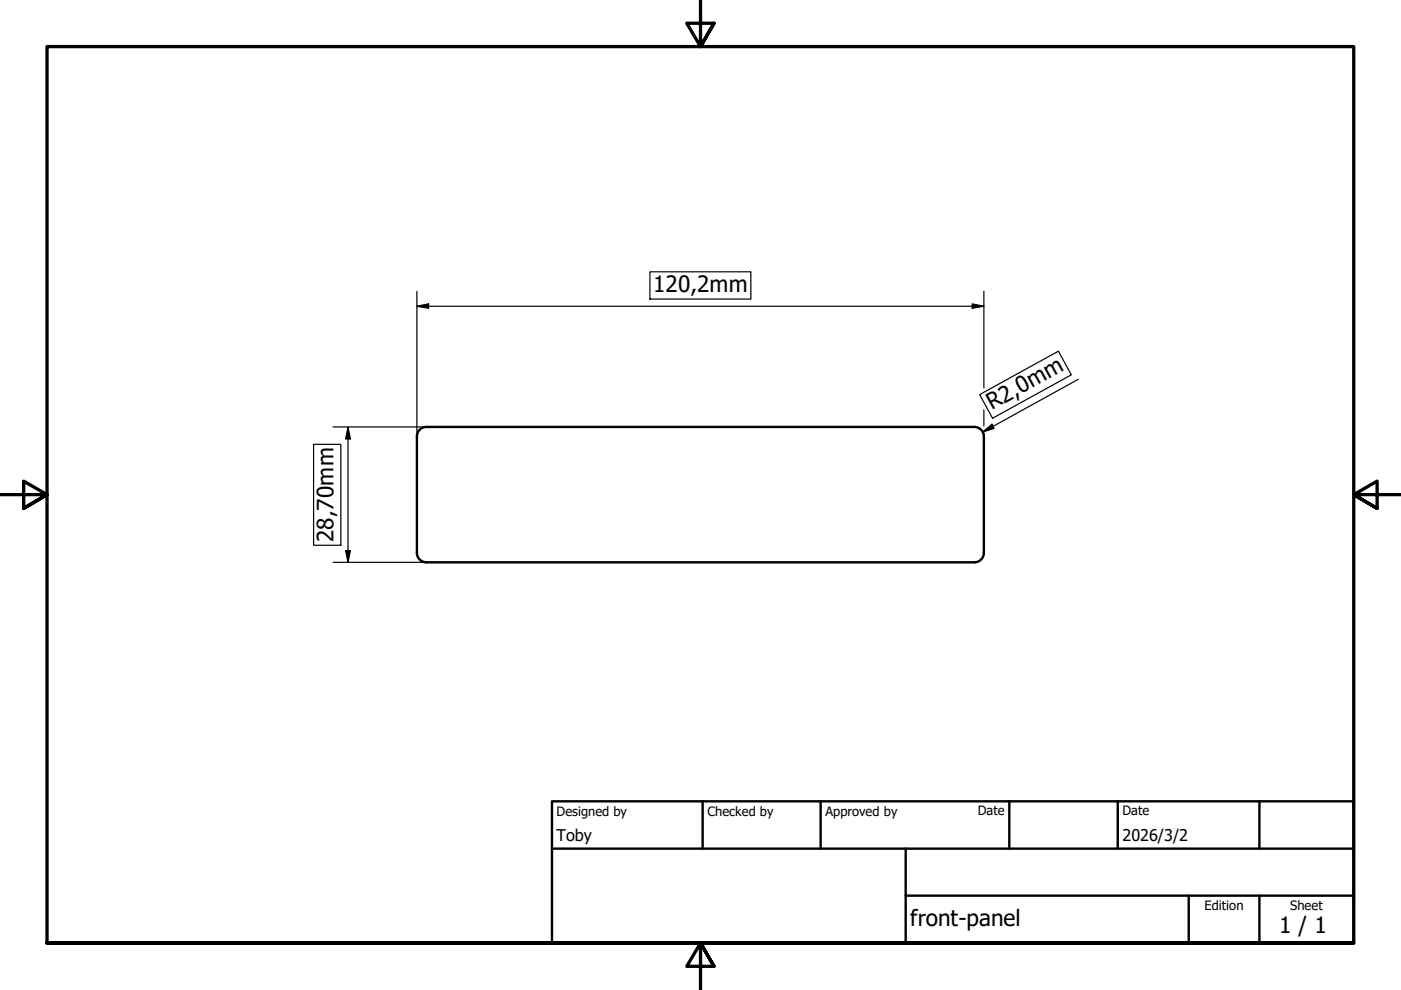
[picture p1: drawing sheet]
<svg xmlns="http://www.w3.org/2000/svg" width="297mm" height="210mm" viewBox="0 0 297 210" stroke-linecap="round" stroke-linejoin="round" font-family="sans-serif">
<!-- layer: Visible (ISO) -->
<path d="M90.4 90.5a2 2 0 0 0-2 2.1v24.6a2 2 0 0 0 2 2M90.4 90.5h116.2a2 2 0 0 1 2 2.1v24.6a2 2 0 0 1-2 2h-116.2" fill="none" stroke="#000" stroke-width=".51"/>
<!-- layer: Border (ISO) -->
<path d="M148.5 -.1v10l-2.9-5h5.8l-2.9 5 2.9-5M0 104.9h10l-5-2.9v5.8l5-2.9-5 2.9M297 104.9h-10l5-2.9v5.8l-5-2.9 5 2.9M10 199.9v-190h277v190h-277h277M151.4 204.9l-2.9-5 2.9 5h-5.8l2.9-5v10" fill="none" stroke="#000" stroke-width=".7"/>
<!-- layer: Title (ISO) -->
<path d="M117 169.9h170v30h-170zM117 179.9h170M149 169.9v10M174 169.9v10M192 179.9v20M214 169.9v10M237 169.9v10M267 169.9v10M192 189.9h95M252 189.9v10M267 189.9v10" fill="none" stroke="#000" stroke-width=".51"/>
<!-- layer: Dimension (ISO) -->
<g fill="none" stroke="#000" stroke-width=".25">
<path d="M137.8 57.6h21.4v5.8h-21.4zM88.4 64.9l2.5-.5v1zM88.4 64.9h120.2M88.4 61.8v30.8M206.1 64.4l2.5 .5-2.5 .5zM208.6 61.8v20.5M66.5 94.2h5.8v21.4h-5.8zM70.6 90.5h19.8M73.8 90.5l.5 2.6h-1zM73.8 90.5v28.7M207.7 83.7l16.7-9.2 2.7 5-16.7 9.2zM208.3 91.6l2-1.6 .5 .8z"/>
<path d="M208.6 86.9v3.4M208.6 91.9v.7M228.6 80.4l-20.3 11.2M70.6 119.2h19.8M73.3 116.7h1l-.5 2.5z"/>
</g>
<g fill="#000">
<path d="M88.4 64.9l2.5-.5v1z" fill-rule="evenodd"/>
<path d="M206.1 64.4l2.5 .5-2.5 .5z" fill-rule="evenodd"/>
<path d="M73.8 90.5l.5 2.6h-1z" fill-rule="evenodd"/>
<path d="M208.3 91.6l2-1.6 .5 .8z" fill-rule="evenodd"/>
<path d="M73.3 116.7h1l-.5 2.5z" fill-rule="evenodd"/>
</g>
<g font-size="4.8">
<text x="138.5" y="61.9">120,2mm</text>
<text x="210.3" y="87" transform="rotate(-29 210.3 87)">R2,0mm</text>
<text x="70.7" y="114.9" transform="rotate(-90 70.7 114.9)">28,70mm</text>
<text x="193" y="196.3">front-panel</text>
<text x="271.2" y="197.8">1 / 1</text>
</g>
<g font-size="3.4">
<text x="118" y="178.2">Toby</text>
<text x="238" y="178.3">2026/3/2</text>
</g>
<g font-size="2.7">
<text x="118" y="173">Designed by</text>
<text x="150" y="173">Checked by</text>
<text x="175" y="173">Approved by</text>
<text x="207.3" y="172.9">Date</text>
<text x="238" y="172.9">Date</text>
<text x="255.4" y="193">Edition</text>
<text x="273.6" y="193">Sheet</text>
</g>
</svg>
